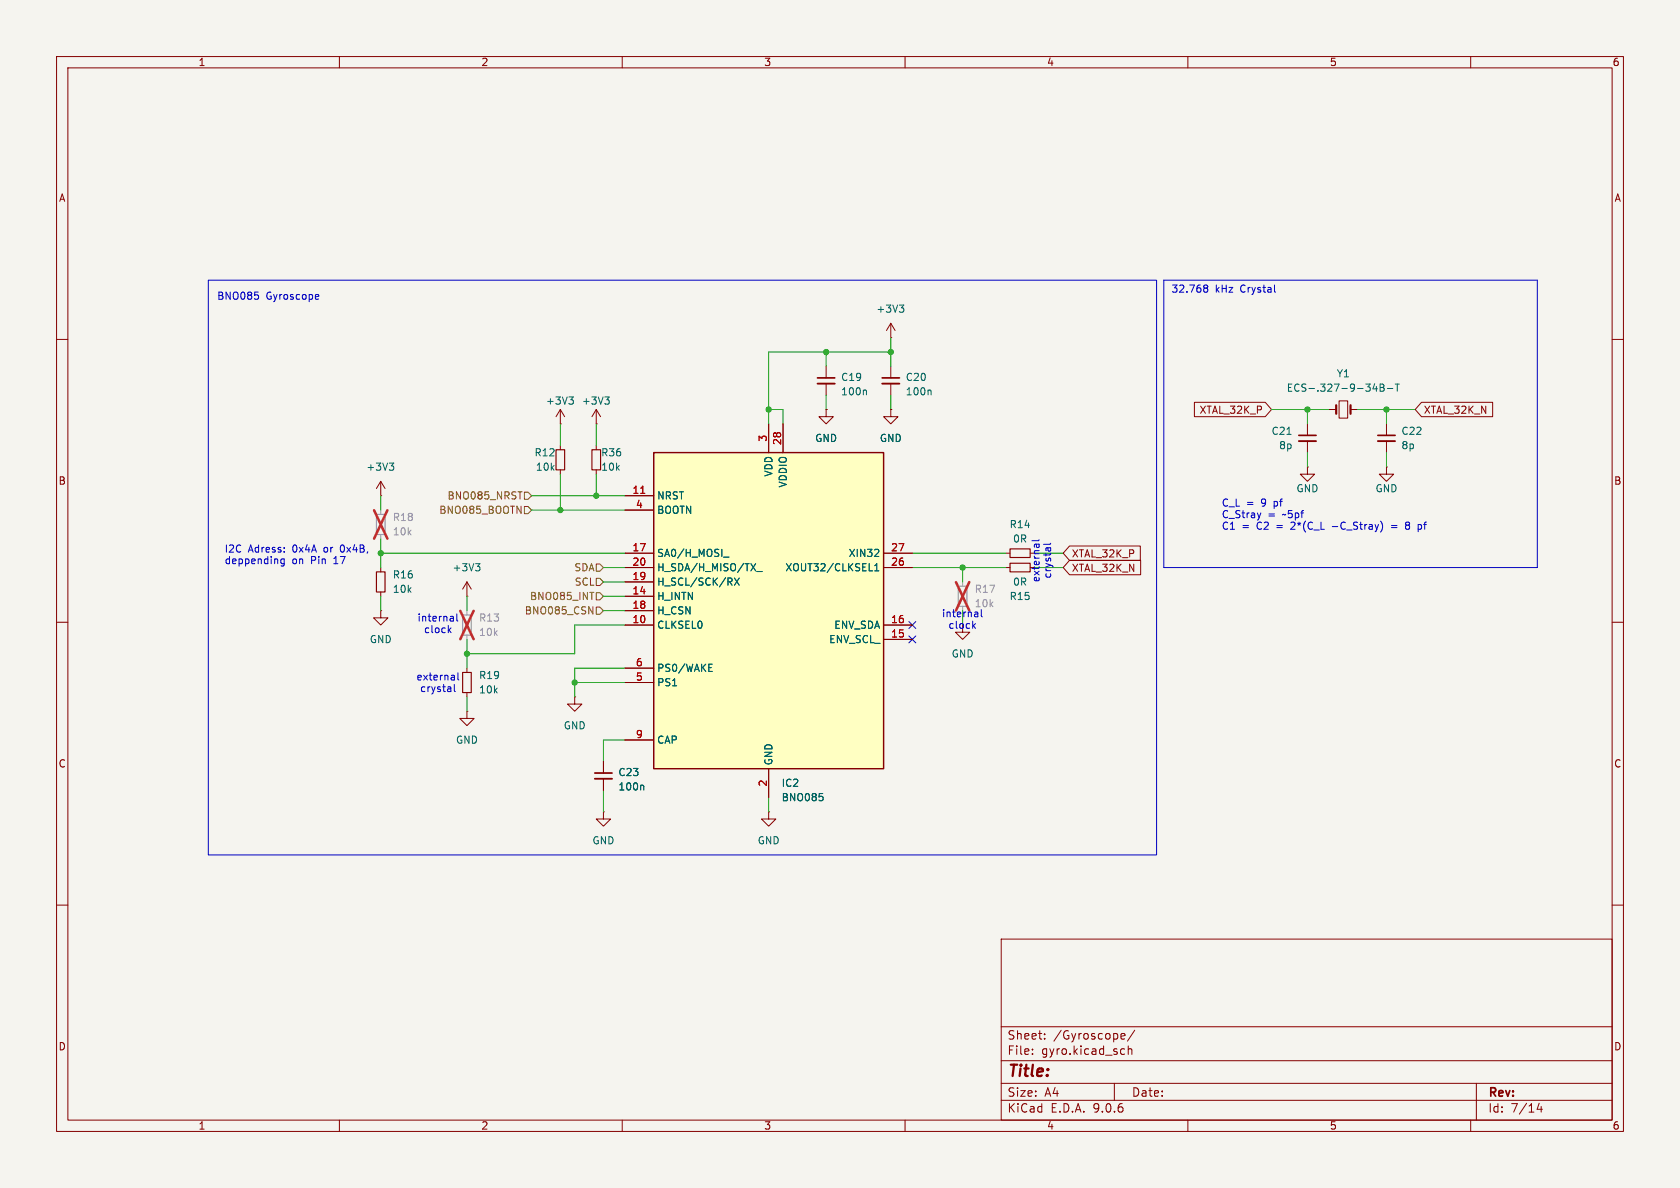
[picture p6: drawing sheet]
(kicad_sch
 (version 20250114)
 (generator "eeschema")
 (generator_version "9.0")
 (paper "A4")
 (lib_symbols
  (symbol "Device:C_Small"
   (pin_numbers (hide yes))
   (pin_names
    (offset 0.254) (hide yes)) (exclude_from_sim no) (in_bom yes) (on_board yes)
   (property "Reference" "C" (at 0.254 1.778 0) (effects (font (size 1.27 1.27)) (justify left)))
   (property "Value" "C_Small" (at 0.254 -2.032 0) (effects (font (size 1.27 1.27)) (justify left)))
   (property "Footprint" "" (at 0 0 0) (effects (font (size 1.27 1.27)) (hide yes)))
   (property "Datasheet" "~" (at 0 0 0) (effects (font (size 1.27 1.27)) (hide yes)))
   (property "Description" "Unpolarized capacitor, small symbol" (at 0 0 0) (effects (font (size 1.27 1.27)) (hide yes)))
   (symbol "C_Small_0_1"
    (polyline (pts (xy -1.524 0.508) (xy 1.524 0.508)) (stroke (width 0.3048) (type default)) (fill (type none)))
    (polyline (pts (xy -1.524 -0.508) (xy 1.524 -0.508)) (stroke (width 0.3302) (type default)) (fill (type none))))
   (symbol "C_Small_1_1"
    (pin passive line (at 0 2.54 270) (length 2.032) (name "~" (effects (font (size 1.27 1.27)))) (number "1" (effects (font (size 1.27 1.27)))))
    (pin passive line (at 0 -2.54 90) (length 2.032) (name "~" (effects (font (size 1.27 1.27)))) (number "2" (effects (font (size 1.27 1.27))))))
   (embedded_fonts no))
  (symbol "Device:Crystal_Small"
   (pin_numbers (hide yes))
   (pin_names
    (offset 1.016) (hide yes)) (exclude_from_sim no) (in_bom yes) (on_board yes)
   (property "Reference" "Y" (at 0 2.54 0) (effects (font (size 1.27 1.27))))
   (property "Value" "Crystal_Small" (at 0 -2.54 0) (effects (font (size 1.27 1.27))))
   (property "Footprint" "" (at 0 0 0) (effects (font (size 1.27 1.27)) (hide yes)))
   (property "Datasheet" "~" (at 0 0 0) (effects (font (size 1.27 1.27)) (hide yes)))
   (property "Description" "Two pin crystal, small symbol" (at 0 0 0) (effects (font (size 1.27 1.27)) (hide yes)))
   (symbol "Crystal_Small_0_1"
    (polyline (pts (xy -1.27 -0.762) (xy -1.27 0.762)) (stroke (width 0.381) (type default)) (fill (type none)))
    (rectangle (start -0.762 -1.524) (end 0.762 1.524) (stroke (width 0) (type default)) (fill (type none)))
    (polyline (pts (xy 1.27 -0.762) (xy 1.27 0.762)) (stroke (width 0.381) (type default)) (fill (type none))))
   (symbol "Crystal_Small_1_1"
    (pin passive line (at -2.54 0 0) (length 1.27) (name "1" (effects (font (size 1.27 1.27)))) (number "1" (effects (font (size 1.27 1.27)))))
    (pin passive line (at 2.54 0 180) (length 1.27) (name "2" (effects (font (size 1.27 1.27)))) (number "2" (effects (font (size 1.27 1.27))))))
   (embedded_fonts no))
  (symbol "Device:R_Small"
   (pin_numbers (hide yes))
   (pin_names
    (offset 0.254) (hide yes)) (exclude_from_sim no) (in_bom yes) (on_board yes)
   (property "Reference" "R" (at 0.762 0.508 0) (effects (font (size 1.27 1.27)) (justify left)))
   (property "Value" "R_Small" (at 0.762 -1.016 0) (effects (font (size 1.27 1.27)) (justify left)))
   (property "Footprint" "" (at 0 0 0) (effects (font (size 1.27 1.27)) (hide yes)))
   (property "Datasheet" "~" (at 0 0 0) (effects (font (size 1.27 1.27)) (hide yes)))
   (property "Description" "Resistor, small symbol" (at 0 0 0) (effects (font (size 1.27 1.27)) (hide yes)))
   (symbol "R_Small_0_1"
    (rectangle (start -0.762 1.778) (end 0.762 -1.778) (stroke (width 0.2032) (type default)) (fill (type none))))
   (symbol "R_Small_1_1"
    (pin passive line (at 0 2.54 270) (length 0.762) (name "~" (effects (font (size 1.27 1.27)))) (number "1" (effects (font (size 1.27 1.27)))))
    (pin passive line (at 0 -2.54 90) (length 0.762) (name "~" (effects (font (size 1.27 1.27)))) (number "2" (effects (font (size 1.27 1.27))))))
   (embedded_fonts no))
  (symbol "ProjectSymbols:BNO085" (exclude_from_sim no) (in_bom yes) (on_board yes)
   (property "Reference" "IC" (at 46.99 17.78 0) (effects (font (size 1.27 1.27)) (justify left top)))
   (property "Value" "BNO085" (at 46.99 15.24 0) (effects (font (size 1.27 1.27)) (justify left top)))
   (property "Footprint" "ProjectFootprints:BNO085" (at 46.99 -84.76 0) (effects (font (size 1.27 1.27)) (justify left top) (hide yes)))
   (property "Datasheet" "https://www.ceva-dsp.com/wp-content/uploads/2019/10/BNO080_085-Datasheet.pdf" (at 46.99 -184.76 0) (effects (font (size 1.27 1.27)) (justify left top) (hide yes)))
   (property "Description" "Board Mount Motion & Position Sensors 9-axis IMU" (at 19.558 -17.018 90) (effects (font (size 1.27 1.27)) (hide yes)))
   (property "Height" "1.18" (at 46.99 -384.76 0) (effects (font (size 1.27 1.27)) (justify left top) (hide yes)))
   (property "Manufacturer_Name" "CEVA" (at 46.99 -484.76 0) (effects (font (size 1.27 1.27)) (justify left top) (hide yes)))
   (property "Manufacturer_Part_Number" "BNO085" (at 46.99 -584.76 0) (effects (font (size 1.27 1.27)) (justify left top) (hide yes)))
   (property "Mouser Part Number" "526-BNO085" (at 46.99 -684.76 0) (effects (font (size 1.27 1.27)) (justify left top) (hide yes)))
   (property "Mouser Price/Stock" "https://www.mouser.co.uk/ProductDetail/CEVA/BNO085?qs=ulEaXIWI0c9BFVeZDQCmmQ%3D%3D" (at 46.99 -784.76 0) (effects (font (size 1.27 1.27)) (justify left top) (hide yes)))
   (property "Arrow Part Number" "" (at 46.99 -884.76 0) (effects (font (size 1.27 1.27)) (justify left top) (hide yes)))
   (property "Arrow Price/Stock" "" (at 46.99 -984.76 0) (effects (font (size 1.27 1.27)) (justify left top) (hide yes)))
   (symbol "BNO085_1_1"
    (rectangle (start 5.08 12.7) (end 45.72 -43.18) (stroke (width 0.254) (type default)) (fill (type background)))
    (pin passive line (at 0 5.08 0) (length 5.08) (name "NRST" (effects (font (size 1.27 1.27)))) (number "11" (effects (font (size 1.27 1.27)))))
    (pin passive line (at 0 2.54 0) (length 5.08) (name "BOOTN" (effects (font (size 1.27 1.27)))) (number "4" (effects (font (size 1.27 1.27)))))
    (pin passive line (at 0 -5.08 0) (length 5.08) (name "SA0/H_MOSI_" (effects (font (size 1.27 1.27)))) (number "17" (effects (font (size 1.27 1.27)))))
    (pin passive line (at 0 -7.62 0) (length 5.08) (name "H_SDA/H_MISO/TX_" (effects (font (size 1.27 1.27)))) (number "20" (effects (font (size 1.27 1.27)))))
    (pin passive line (at 0 -10.16 0) (length 5.08) (name "H_SCL/SCK/RX" (effects (font (size 1.27 1.27)))) (number "19" (effects (font (size 1.27 1.27)))))
    (pin passive line (at 0 -12.7 0) (length 5.08) (name "H_INTN" (effects (font (size 1.27 1.27)))) (number "14" (effects (font (size 1.27 1.27)))))
    (pin passive line (at 0 -15.24 0) (length 5.08) (name "H_CSN" (effects (font (size 1.27 1.27)))) (number "18" (effects (font (size 1.27 1.27)))))
    (pin passive line (at 0 -17.78 0) (length 5.08) (name "CLKSEL0" (effects (font (size 1.27 1.27)))) (number "10" (effects (font (size 1.27 1.27)))))
    (pin passive line (at 0 -25.4 0) (length 5.08) (name "PS0/WAKE" (effects (font (size 1.27 1.27)))) (number "6" (effects (font (size 1.27 1.27)))))
    (pin passive line (at 0 -27.94 0) (length 5.08) (name "PS1" (effects (font (size 1.27 1.27)))) (number "5" (effects (font (size 1.27 1.27)))))
    (pin passive line (at 0 -38.1 0) (length 5.08) (name "CAP" (effects (font (size 1.27 1.27)))) (number "9" (effects (font (size 1.27 1.27)))))
    (pin passive line (at 25.4 17.78 270) (length 5.08) (name "VDD" (effects (font (size 1.27 1.27)))) (number "3" (effects (font (size 1.27 1.27)))))
    (pin passive line (at 25.4 -48.26 90) (length 5.08) (name "GND" (effects (font (size 1.27 1.27)))) (number "2" (effects (font (size 1.27 1.27)))))
    (pin passive line (at 25.4 -48.26 90) (length 5.08) (hide yes) (name "GND_2" (effects (font (size 1.27 1.27)))) (number "25" (effects (font (size 1.27 1.27)))))
    (pin passive line (at 27.94 17.78 270) (length 5.08) (name "VDDIO" (effects (font (size 1.27 1.27)))) (number "28" (effects (font (size 1.27 1.27)))))
    (pin no_connect line (at 31.75 -48.26 90) (length 5.08) (hide yes) (name "RESV_NC_1" (effects (font (size 1.27 1.27)))) (number "1" (effects (font (size 1.27 1.27)))))
    (pin no_connect line (at 31.75 -48.26 90) (length 5.08) (hide yes) (name "RESV_NC_4" (effects (font (size 1.27 1.27)))) (number "12" (effects (font (size 1.27 1.27)))))
    (pin no_connect line (at 31.75 -48.26 90) (length 5.08) (hide yes) (name "RESV_NC_5" (effects (font (size 1.27 1.27)))) (number "13" (effects (font (size 1.27 1.27)))))
    (pin no_connect line (at 31.75 -48.26 90) (length 5.08) (hide yes) (name "RESV_NC_6" (effects (font (size 1.27 1.27)))) (number "21" (effects (font (size 1.27 1.27)))))
    (pin no_connect line (at 31.75 -48.26 90) (length 5.08) (hide yes) (name "RESV_NC_7" (effects (font (size 1.27 1.27)))) (number "22" (effects (font (size 1.27 1.27)))))
    (pin no_connect line (at 31.75 -48.26 90) (length 5.08) (hide yes) (name "RESV_NC_8" (effects (font (size 1.27 1.27)))) (number "23" (effects (font (size 1.27 1.27)))))
    (pin no_connect line (at 31.75 -48.26 90) (length 5.08) (hide yes) (name "RESV_NC_9" (effects (font (size 1.27 1.27)))) (number "24" (effects (font (size 1.27 1.27)))))
    (pin no_connect line (at 31.75 -48.26 90) (length 5.08) (hide yes) (name "RESV_NC_2" (effects (font (size 1.27 1.27)))) (number "7" (effects (font (size 1.27 1.27)))))
    (pin no_connect line (at 31.75 -48.26 90) (length 5.08) (hide yes) (name "RESV_NC_3" (effects (font (size 1.27 1.27)))) (number "8" (effects (font (size 1.27 1.27)))))
    (pin passive line (at 50.8 -5.08 180) (length 5.08) (name "XIN32" (effects (font (size 1.27 1.27)))) (number "27" (effects (font (size 1.27 1.27)))))
    (pin passive line (at 50.8 -7.62 180) (length 5.08) (name "XOUT32/CLKSEL1" (effects (font (size 1.27 1.27)))) (number "26" (effects (font (size 1.27 1.27)))))
    (pin passive line (at 50.8 -17.78 180) (length 5.08) (name "ENV_SDA" (effects (font (size 1.27 1.27)))) (number "16" (effects (font (size 1.27 1.27)))))
    (pin passive line (at 50.8 -20.32 180) (length 5.08) (name "ENV_SCL_" (effects (font (size 1.27 1.27)))) (number "15" (effects (font (size 1.27 1.27))))))
   (embedded_fonts no))
  (symbol "power:+3V3"
   (power)
   (pin_numbers (hide yes))
   (pin_names
    (offset 0) (hide yes)) (exclude_from_sim no) (in_bom yes) (on_board yes)
   (property "Reference" "#PWR" (at 0 -3.81 0) (effects (font (size 1.27 1.27)) (hide yes)))
   (property "Value" "+3V3" (at 0 3.556 0) (effects (font (size 1.27 1.27))))
   (property "Footprint" "" (at 0 0 0) (effects (font (size 1.27 1.27)) (hide yes)))
   (property "Datasheet" "" (at 0 0 0) (effects (font (size 1.27 1.27)) (hide yes)))
   (property "Description" "Power symbol creates a global label with name \"+3V3\"" (at 0 0 0) (effects (font (size 1.27 1.27)) (hide yes)))
   (symbol "+3V3_0_1"
    (polyline (pts (xy -0.762 1.27) (xy 0 2.54)) (stroke (width 0) (type default)) (fill (type none)))
    (polyline (pts (xy 0 2.54) (xy 0.762 1.27)) (stroke (width 0) (type default)) (fill (type none)))
    (polyline (pts (xy 0 0) (xy 0 2.54)) (stroke (width 0) (type default)) (fill (type none))))
   (symbol "+3V3_1_1"
    (pin power_in line (at 0 0 90) (length 0) (name "~" (effects (font (size 1.27 1.27)))) (number "1" (effects (font (size 1.27 1.27))))))
   (embedded_fonts no))
  (symbol "power:GND"
   (power)
   (pin_numbers (hide yes))
   (pin_names
    (offset 0) (hide yes)) (exclude_from_sim no) (in_bom yes) (on_board yes)
   (property "Reference" "#PWR" (at 0 -6.35 0) (effects (font (size 1.27 1.27)) (hide yes)))
   (property "Value" "GND" (at 0 -3.81 0) (effects (font (size 1.27 1.27))))
   (property "Footprint" "" (at 0 0 0) (effects (font (size 1.27 1.27)) (hide yes)))
   (property "Datasheet" "" (at 0 0 0) (effects (font (size 1.27 1.27)) (hide yes)))
   (property "Description" "Power symbol creates a global label with name \"GND\" , ground" (at 0 0 0) (effects (font (size 1.27 1.27)) (hide yes)))
   (symbol "GND_0_1"
    (polyline (pts (xy 0 0) (xy 0 -1.27) (xy 1.27 -1.27) (xy 0 -2.54) (xy -1.27 -1.27) (xy 0 -1.27)) (stroke (width 0) (type default)) (fill (type none))))
   (symbol "GND_1_1"
    (pin power_in line (at 0 0 270) (length 0) (name "~" (effects (font (size 1.27 1.27)))) (number "1" (effects (font (size 1.27 1.27))))))
   (embedded_fonts no)))
 (rectangle
  (start 36.83 49.53)
  (end 204.47 151.13)
  (stroke (width 0) (type default))
  (fill (type none)))
 (text "32.768 kHz Crystal"
  (exclude_from_sim no)
  (at 207.01 52.07 0)
  (effects (font (size 1.27 1.27)) (justify left bottom)))
 (text "BNO085 Gyroscope"
  (exclude_from_sim no)
  (at 47.498 52.578 0)
  (effects (font (size 1.27 1.27))))
 (text "internal\nclock"
  (exclude_from_sim no)
  (at 77.47 110.49 0)
  (effects (font (size 1.27 1.27))))
 (text "I2C Adress: 0x4A or 0x4B,\ndeppending on Pin 17"
  (exclude_from_sim no)
  (at 39.624 98.298 0)
  (effects (font (size 1.27 1.27)) (justify left)))
 (text "external\ncrystal"
  (exclude_from_sim no)
  (at 77.47 120.904 0)
  (effects (font (size 1.27 1.27))))
 (text "internal\nclock"
  (exclude_from_sim no)
  (at 170.18 109.728 0)
  (effects (font (size 1.27 1.27))))
 (text "external\ncrystal"
  (exclude_from_sim no)
  (at 184.15 99.314 90)
  (effects (font (size 1.27 1.27))))
 (text "C_L = 9 pf\nC_Stray = ~5pf\nC1 = C2 = 2*(C_L -C_Stray) = 8 pf"
  (exclude_from_sim no)
  (at 215.9 93.98 0)
  (effects (font (size 1.27 1.27)) (justify left bottom)))
 (junction
  (at 67.31 97.79)
  (diameter 0)
  (color 0 0 0 0))
 (junction
  (at 135.89 72.39)
  (diameter 0)
  (color 0 0 0 0))
 (junction
  (at 105.41 87.63)
  (diameter 0)
  (color 0 0 0 0))
 (junction
  (at 146.05 62.23)
  (diameter 0)
  (color 0 0 0 0))
 (junction
  (at 101.6 120.65)
  (diameter 0)
  (color 0 0 0 0))
 (junction
  (at 157.48 62.23)
  (diameter 0)
  (color 0 0 0 0))
 (junction
  (at 231.14 72.39)
  (diameter 0)
  (color 0 0 0 0))
 (junction
  (at 99.06 90.17)
  (diameter 0)
  (color 0 0 0 0))
 (junction
  (at 170.18 100.33)
  (diameter 0)
  (color 0 0 0 0))
 (junction
  (at 82.55 115.57)
  (diameter 0)
  (color 0 0 0 0))
 (junction
  (at 245.11 72.39)
  (diameter 0)
  (color 0 0 0 0))
 (no_connect
  (at 161.29 110.49))
 (no_connect
  (at 161.29 113.03))
 (wire
  (pts (xy 101.6 115.57) (xy 101.6 110.49))
  (stroke (width 0) (type default)))
 (wire
  (pts (xy 157.48 72.39) (xy 157.48 69.85))
  (stroke (width 0) (type default)))
 (wire
  (pts (xy 105.41 74.93) (xy 105.41 78.74))
  (stroke (width 0) (type default)))
 (wire
  (pts (xy 67.31 105.41) (xy 67.31 107.95))
  (stroke (width 0) (type default)))
 (wire
  (pts (xy 240.03 72.39) (xy 245.11 72.39))
  (stroke (width 0) (type default)))
 (wire
  (pts (xy 105.41 87.63) (xy 110.49 87.63))
  (stroke (width 0) (type default)))
 (wire
  (pts (xy 82.55 105.41) (xy 82.55 107.95))
  (stroke (width 0) (type default)))
 (wire
  (pts (xy 135.89 140.97) (xy 135.89 143.51))
  (stroke (width 0) (type default)))
 (wire
  (pts (xy 67.31 97.79) (xy 67.31 95.25))
  (stroke (width 0) (type default)))
 (wire
  (pts (xy 231.14 72.39) (xy 231.14 74.93))
  (stroke (width 0) (type default)))
 (wire
  (pts (xy 170.18 107.95) (xy 170.18 110.49))
  (stroke (width 0) (type default)))
 (wire
  (pts (xy 138.43 74.93) (xy 138.43 72.39))
  (stroke (width 0) (type default)))
 (wire
  (pts (xy 146.05 62.23) (xy 146.05 64.77))
  (stroke (width 0) (type default)))
 (wire
  (pts (xy 135.89 72.39) (xy 138.43 72.39))
  (stroke (width 0) (type default)))
 (wire
  (pts (xy 170.18 100.33) (xy 177.8 100.33))
  (stroke (width 0) (type default)))
 (wire
  (pts (xy 99.06 74.93) (xy 99.06 78.74))
  (stroke (width 0) (type default)))
 (wire
  (pts (xy 161.29 97.79) (xy 177.8 97.79))
  (stroke (width 0) (type default)))
 (polyline
  (pts (xy 205.74 49.53) (xy 205.74 100.33))
  (stroke (width 0) (type default)))
 (wire
  (pts (xy 106.68 107.95) (xy 110.49 107.95))
  (stroke (width 0) (type default)))
 (wire
  (pts (xy 106.68 105.41) (xy 110.49 105.41))
  (stroke (width 0) (type default)))
 (wire
  (pts (xy 93.98 87.63) (xy 105.41 87.63))
  (stroke (width 0) (type default)))
 (polyline
  (pts (xy 271.78 100.33) (xy 271.78 49.53))
  (stroke (width 0) (type default)))
 (wire
  (pts (xy 170.18 100.33) (xy 170.18 102.87))
  (stroke (width 0) (type default)))
 (wire
  (pts (xy 101.6 118.11) (xy 101.6 120.65))
  (stroke (width 0) (type default)))
 (wire
  (pts (xy 146.05 72.39) (xy 146.05 69.85))
  (stroke (width 0) (type default)))
 (wire
  (pts (xy 82.55 115.57) (xy 101.6 115.57))
  (stroke (width 0) (type default)))
 (wire
  (pts (xy 106.68 100.33) (xy 110.49 100.33))
  (stroke (width 0) (type default)))
 (wire
  (pts (xy 157.48 62.23) (xy 157.48 64.77))
  (stroke (width 0) (type default)))
 (wire
  (pts (xy 245.11 80.01) (xy 245.11 82.55))
  (stroke (width 0) (type default)))
 (wire
  (pts (xy 245.11 72.39) (xy 250.19 72.39))
  (stroke (width 0) (type default)))
 (wire
  (pts (xy 99.06 83.82) (xy 99.06 90.17))
  (stroke (width 0) (type default)))
 (wire
  (pts (xy 93.98 90.17) (xy 99.06 90.17))
  (stroke (width 0) (type default)))
 (wire
  (pts (xy 67.31 97.79) (xy 110.49 97.79))
  (stroke (width 0) (type default)))
 (wire
  (pts (xy 101.6 120.65) (xy 101.6 123.19))
  (stroke (width 0) (type default)))
 (wire
  (pts (xy 106.68 139.7) (xy 106.68 143.51))
  (stroke (width 0) (type default)))
 (wire
  (pts (xy 99.06 90.17) (xy 110.49 90.17))
  (stroke (width 0) (type default)))
 (wire
  (pts (xy 101.6 120.65) (xy 110.49 120.65))
  (stroke (width 0) (type default)))
 (wire
  (pts (xy 224.79 72.39) (xy 231.14 72.39))
  (stroke (width 0) (type default)))
 (wire
  (pts (xy 231.14 80.01) (xy 231.14 82.55))
  (stroke (width 0) (type default)))
 (wire
  (pts (xy 231.14 72.39) (xy 234.95 72.39))
  (stroke (width 0) (type default)))
 (wire
  (pts (xy 157.48 59.69) (xy 157.48 62.23))
  (stroke (width 0) (type default)))
 (wire
  (pts (xy 135.89 62.23) (xy 146.05 62.23))
  (stroke (width 0) (type default)))
 (wire
  (pts (xy 182.88 100.33) (xy 187.96 100.33))
  (stroke (width 0) (type default)))
 (wire
  (pts (xy 82.55 113.03) (xy 82.55 115.57))
  (stroke (width 0) (type default)))
 (wire
  (pts (xy 82.55 123.19) (xy 82.55 125.73))
  (stroke (width 0) (type default)))
 (wire
  (pts (xy 101.6 110.49) (xy 110.49 110.49))
  (stroke (width 0) (type default)))
 (wire
  (pts (xy 67.31 87.63) (xy 67.31 90.17))
  (stroke (width 0) (type default)))
 (wire
  (pts (xy 82.55 115.57) (xy 82.55 118.11))
  (stroke (width 0) (type default)))
 (wire
  (pts (xy 67.31 100.33) (xy 67.31 97.79))
  (stroke (width 0) (type default)))
 (wire
  (pts (xy 106.68 102.87) (xy 110.49 102.87))
  (stroke (width 0) (type default)))
 (wire
  (pts (xy 106.68 130.81) (xy 106.68 134.62))
  (stroke (width 0) (type default)))
 (polyline
  (pts (xy 205.74 49.53) (xy 271.78 49.53))
  (stroke (width 0) (type default)))
 (wire
  (pts (xy 182.88 97.79) (xy 187.96 97.79))
  (stroke (width 0) (type default)))
 (wire
  (pts (xy 135.89 74.93) (xy 135.89 72.39))
  (stroke (width 0) (type default)))
 (wire
  (pts (xy 110.49 130.81) (xy 106.68 130.81))
  (stroke (width 0) (type default)))
 (wire
  (pts (xy 161.29 100.33) (xy 170.18 100.33))
  (stroke (width 0) (type default)))
 (wire
  (pts (xy 135.89 72.39) (xy 135.89 62.23))
  (stroke (width 0) (type default)))
 (polyline
  (pts (xy 205.74 100.33) (xy 271.78 100.33))
  (stroke (width 0) (type default)))
 (wire
  (pts (xy 146.05 62.23) (xy 157.48 62.23))
  (stroke (width 0) (type default)))
 (wire
  (pts (xy 110.49 118.11) (xy 101.6 118.11))
  (stroke (width 0) (type default)))
 (wire
  (pts (xy 105.41 83.82) (xy 105.41 87.63))
  (stroke (width 0) (type default)))
 (wire
  (pts (xy 245.11 72.39) (xy 245.11 74.93))
  (stroke (width 0) (type default)))
 (global_label "XTAL_32K_P"
  (shape input)
  (at 187.96 97.79 0)
  (fields_autoplaced yes)
  (effects (font (size 1.27 1.27)) (justify left))
  (property "Intersheetrefs" "${INTERSHEET_REFS}" (at 202.1332 97.79 0) (effects (font (size 1.27 1.27)) (justify left) (hide yes))))
 (global_label "XTAL_32K_N"
  (shape input)
  (at 250.19 72.39 0)
  (fields_autoplaced yes)
  (effects (font (size 1.27 1.27)) (justify left))
  (property "Intersheetrefs" "${INTERSHEET_REFS}" (at 264.4237 72.39 0) (effects (font (size 1.27 1.27)) (justify left) (hide yes))))
 (global_label "XTAL_32K_P"
  (shape input)
  (at 224.79 72.39 180)
  (fields_autoplaced yes)
  (effects (font (size 1.27 1.27)) (justify right))
  (property "Intersheetrefs" "${INTERSHEET_REFS}" (at 210.6168 72.39 0) (effects (font (size 1.27 1.27)) (justify right) (hide yes))))
 (global_label "XTAL_32K_N"
  (shape input)
  (at 187.96 100.33 0)
  (fields_autoplaced yes)
  (effects (font (size 1.27 1.27)) (justify left))
  (property "Intersheetrefs" "${INTERSHEET_REFS}" (at 202.1937 100.33 0) (effects (font (size 1.27 1.27)) (justify left) (hide yes))))
 (hierarchical_label "BNO085_INT"
  (shape input)
  (at 106.68 105.41 180)
  (effects (font (size 1.27 1.27)) (justify right)))
 (hierarchical_label "SDA"
  (shape input)
  (at 106.68 100.33 180)
  (effects (font (size 1.27 1.27) (thickness 0.1588)) (justify right)))
 (hierarchical_label "BNO085_NRST"
  (shape input)
  (at 93.98 87.63 180)
  (effects (font (size 1.27 1.27)) (justify right)))
 (hierarchical_label "SCL"
  (shape input)
  (at 106.68 102.87 180)
  (effects (font (size 1.27 1.27) (thickness 0.1588)) (justify right)))
 (hierarchical_label "BNO085_BOOTN"
  (shape input)
  (at 93.98 90.17 180)
  (effects (font (size 1.27 1.27)) (justify right)))
 (hierarchical_label "BNO085_CSN"
  (shape input)
  (at 106.68 107.95 180)
  (effects (font (size 1.27 1.27)) (justify right)))
 (symbol
  (lib_id "power:+3V3")
  (at 67.31 87.63 0)
  (unit 1)
  (exclude_from_sim no)
  (in_bom yes)
  (on_board yes)
  (dnp no)
  (fields_autoplaced yes)
  (property "Reference" "#PWR071" (at 67.31 91.44 0) (effects (font (size 1.27 1.27)) (hide yes)))
  (property "Value" "+3V3" (at 67.31 82.55 0) (effects (font (size 1.27 1.27))))
  (property "Footprint" "" (at 67.31 87.63 0) (effects (font (size 1.27 1.27)) (hide yes)))
  (property "Datasheet" "" (at 67.31 87.63 0) (effects (font (size 1.27 1.27)) (hide yes)))
  (property "Description" "Power symbol creates a global label with name \"+3V3\"" (at 67.31 87.63 0) (effects (font (size 1.27 1.27)) (hide yes)))
  (pin "1"))
 (symbol
  (lib_id "power:GND")
  (at 106.68 143.51 0)
  (unit 1)
  (exclude_from_sim no)
  (in_bom yes)
  (on_board yes)
  (dnp no)
  (fields_autoplaced yes)
  (property "Reference" "#PWR077" (at 106.68 149.86 0) (effects (font (size 1.27 1.27)) (hide yes)))
  (property "Value" "GND" (at 106.68 148.59 0) (effects (font (size 1.27 1.27))))
  (property "Footprint" "" (at 106.68 143.51 0) (effects (font (size 1.27 1.27)) (hide yes)))
  (property "Datasheet" "" (at 106.68 143.51 0) (effects (font (size 1.27 1.27)) (hide yes)))
  (property "Description" "Power symbol creates a global label with name \"GND\" , ground" (at 106.68 143.51 0) (effects (font (size 1.27 1.27)) (hide yes)))
  (pin "1"))
 (symbol
  (lib_id "Device:Crystal_Small")
  (at 237.49 72.39 0)
  (unit 1)
  (exclude_from_sim no)
  (in_bom yes)
  (on_board yes)
  (dnp no)
  (fields_autoplaced yes)
  (property "Reference" "Y1" (at 237.49 66.04 0) (effects (font (size 1.27 1.27))))
  (property "Value" "ECS-.327-9-34B-T" (at 237.49 68.58 0) (effects (font (size 1.27 1.27))))
  (property "Footprint" "ProjectFootprints:ECS-.327-9-34B-T" (at 237.49 72.39 0) (effects (font (size 1.27 1.27)) (hide yes)))
  (property "Datasheet" "https://www.mouser.de/datasheet/2/122/ecx_31b-15952.pdf" (at 237.49 72.39 0) (effects (font (size 1.27 1.27)) (hide yes)))
  (property "Description" "Two pin crystal, small symbol" (at 237.49 72.39 0) (effects (font (size 1.27 1.27)) (hide yes)))
  (property "MNR" "520-ECS-.327-9-34B-T" (at 237.49 72.39 0) (effects (font (size 1.27 1.27)) (hide yes)))
  (property "LCSC" "C387600" (at 237.49 72.39 0) (effects (font (size 1.27 1.27)) (hide yes)))
  (pin "1")
  (pin "2"))
 (symbol
  (lib_id "Device:R_Small")
  (at 180.34 97.79 90)
  (unit 1)
  (exclude_from_sim no)
  (in_bom yes)
  (on_board yes)
  (dnp no)
  (fields_autoplaced yes)
  (property "Reference" "R14" (at 180.34 92.71 90) (effects (font (size 1.27 1.27))))
  (property "Value" "0R" (at 180.34 95.25 90) (effects (font (size 1.27 1.27))))
  (property "Footprint" "Resistor_SMD:R_0603_1608Metric" (at 180.34 97.79 0) (effects (font (size 1.27 1.27)) (hide yes)))
  (property "Datasheet" "https://www.vishay.com/doc?20035" (at 180.34 97.79 0) (effects (font (size 1.27 1.27)) (hide yes)))
  (property "Description" "Resistor, small symbol" (at 180.34 97.79 0) (effects (font (size 1.27 1.27)) (hide yes)))
  (property "MNR" "71-CRCW0603-0-E3" (at 180.34 97.79 0) (effects (font (size 1.27 1.27)) (hide yes)))
  (property "LCSC" "C95177" (at 180.34 97.79 0) (effects (font (size 1.27 1.27)) (hide yes)))
  (pin "1")
  (pin "2"))
 (symbol
  (lib_id "power:GND")
  (at 245.11 82.55 0)
  (unit 1)
  (exclude_from_sim no)
  (in_bom yes)
  (on_board yes)
  (dnp no)
  (property "Reference" "#PWR070" (at 245.11 88.9 0) (effects (font (size 1.27 1.27)) (hide yes)))
  (property "Value" "GND" (at 245.11 86.36 0) (effects (font (size 1.27 1.27))))
  (property "Footprint" "" (at 245.11 82.55 0) (effects (font (size 1.27 1.27)) (hide yes)))
  (property "Datasheet" "" (at 245.11 82.55 0) (effects (font (size 1.27 1.27)) (hide yes)))
  (property "Description" "" (at 245.11 82.55 0) (effects (font (size 1.27 1.27)) (hide yes)))
  (pin "1"))
 (symbol
  (lib_id "power:GND")
  (at 67.31 107.95 0)
  (unit 1)
  (exclude_from_sim no)
  (in_bom yes)
  (on_board yes)
  (dnp no)
  (fields_autoplaced yes)
  (property "Reference" "#PWR073" (at 67.31 114.3 0) (effects (font (size 1.27 1.27)) (hide yes)))
  (property "Value" "GND" (at 67.31 113.03 0) (effects (font (size 1.27 1.27))))
  (property "Footprint" "" (at 67.31 107.95 0) (effects (font (size 1.27 1.27)) (hide yes)))
  (property "Datasheet" "" (at 67.31 107.95 0) (effects (font (size 1.27 1.27)) (hide yes)))
  (property "Description" "Power symbol creates a global label with name \"GND\" , ground" (at 67.31 107.95 0) (effects (font (size 1.27 1.27)) (hide yes)))
  (pin "1"))
 (symbol
  (lib_id "Device:C_Small")
  (at 231.14 77.47 0)
  (unit 1)
  (exclude_from_sim no)
  (in_bom yes)
  (on_board yes)
  (dnp no)
  (property "Reference" "C21" (at 228.6 76.2062 0) (effects (font (size 1.27 1.27)) (justify right)))
  (property "Value" "8p" (at 228.6 78.7462 0) (effects (font (size 1.27 1.27)) (justify right)))
  (property "Footprint" "Capacitor_SMD:C_0603_1608Metric" (at 231.14 77.47 0) (effects (font (size 1.27 1.27)) (hide yes)))
  (property "Datasheet" "https://www.mouser.de/datasheet/2/281/1/GCM1885C1H8R0CA16_01A-3142984.pdf" (at 231.14 77.47 0) (effects (font (size 1.27 1.27)) (hide yes)))
  (property "Description" "Unpolarized capacitor, small symbol" (at 231.14 77.47 0) (effects (font (size 1.27 1.27)) (hide yes)))
  (property "MNR" "81-GCM1885C1H8R0CA6D" (at 231.14 77.47 0) (effects (font (size 1.27 1.27)) (hide yes)))
  (property "LCSC" "" (at 231.14 77.47 0) (effects (font (size 1.27 1.27)) (hide yes)))
  (pin "2")
  (pin "1"))
 (symbol
  (lib_id "Device:R_Small")
  (at 105.41 81.28 0)
  (unit 1)
  (exclude_from_sim no)
  (in_bom yes)
  (on_board yes)
  (dnp no)
  (property "Reference" "R36" (at 106.172 80.01 0) (effects (font (size 1.27 1.27)) (justify left)))
  (property "Value" "10k" (at 106.172 82.55 0) (effects (font (size 1.27 1.27)) (justify left)))
  (property "Footprint" "Resistor_SMD:R_0603_1608Metric" (at 105.41 81.28 0) (effects (font (size 1.27 1.27)) (hide yes)))
  (property "Datasheet" "https://www.vishay.com/doc?20035" (at 105.41 81.28 0) (effects (font (size 1.27 1.27)) (hide yes)))
  (property "Description" "Resistor, small symbol" (at 105.41 81.28 0) (effects (font (size 1.27 1.27)) (hide yes)))
  (property "MNR" "71-CRCW0603-10K-E3 " (at 105.41 81.28 0) (effects (font (size 1.27 1.27)) (hide yes)))
  (property "LCSC" "C98220" (at 105.41 81.28 0) (effects (font (size 1.27 1.27)) (hide yes)))
  (pin "1")
  (pin "2"))
 (symbol
  (lib_id "Device:R_Small")
  (at 67.31 102.87 0)
  (unit 1)
  (exclude_from_sim no)
  (in_bom yes)
  (on_board yes)
  (dnp no)
  (property "Reference" "R16" (at 69.342 101.6 0) (effects (font (size 1.27 1.27)) (justify left)))
  (property "Value" "10k" (at 69.342 104.14 0) (effects (font (size 1.27 1.27)) (justify left)))
  (property "Footprint" "Resistor_SMD:R_0603_1608Metric" (at 67.31 102.87 0) (effects (font (size 1.27 1.27)) (hide yes)))
  (property "Datasheet" "https://www.vishay.com/doc?20035" (at 67.31 102.87 0) (effects (font (size 1.27 1.27)) (hide yes)))
  (property "Description" "Resistor, small symbol" (at 67.31 102.87 0) (effects (font (size 1.27 1.27)) (hide yes)))
  (property "MNR" "71-CRCW0603-10K-E3 " (at 67.31 102.87 0) (effects (font (size 1.27 1.27)) (hide yes)))
  (property "LCSC" "C98220" (at 67.31 102.87 0) (effects (font (size 1.27 1.27)) (hide yes)))
  (pin "1")
  (pin "2"))
 (symbol
  (lib_id "power:GND")
  (at 170.18 110.49 0)
  (unit 1)
  (exclude_from_sim no)
  (in_bom yes)
  (on_board yes)
  (dnp no)
  (fields_autoplaced yes)
  (property "Reference" "#PWR074" (at 170.18 116.84 0) (effects (font (size 1.27 1.27)) (hide yes)))
  (property "Value" "GND" (at 170.18 115.57 0) (effects (font (size 1.27 1.27))))
  (property "Footprint" "" (at 170.18 110.49 0) (effects (font (size 1.27 1.27)) (hide yes)))
  (property "Datasheet" "" (at 170.18 110.49 0) (effects (font (size 1.27 1.27)) (hide yes)))
  (property "Description" "Power symbol creates a global label with name \"GND\" , ground" (at 170.18 110.49 0) (effects (font (size 1.27 1.27)) (hide yes)))
  (pin "1"))
 (symbol
  (lib_id "Device:R_Small")
  (at 67.31 92.71 0)
  (unit 1)
  (exclude_from_sim no)
  (in_bom yes)
  (on_board yes)
  (dnp yes)
  (property "Reference" "R18" (at 69.342 91.44 0) (effects (font (size 1.27 1.27)) (justify left)))
  (property "Value" "10k" (at 69.342 93.98 0) (effects (font (size 1.27 1.27)) (justify left)))
  (property "Footprint" "Resistor_SMD:R_0603_1608Metric" (at 67.31 92.71 0) (effects (font (size 1.27 1.27)) (hide yes)))
  (property "Datasheet" "https://www.vishay.com/doc?20035" (at 67.31 92.71 0) (effects (font (size 1.27 1.27)) (hide yes)))
  (property "Description" "Resistor, small symbol" (at 67.31 92.71 0) (effects (font (size 1.27 1.27)) (hide yes)))
  (property "MNR" "71-CRCW0603-10K-E3 " (at 67.31 92.71 0) (effects (font (size 1.27 1.27)) (hide yes)))
  (property "LCSC" "C98220" (at 67.31 92.71 0) (effects (font (size 1.27 1.27)) (hide yes)))
  (pin "1")
  (pin "2"))
 (symbol
  (lib_id "ProjectSymbols:BNO085")
  (at 110.49 92.71 0)
  (unit 1)
  (exclude_from_sim no)
  (in_bom yes)
  (on_board yes)
  (dnp no)
  (fields_autoplaced yes)
  (property "Reference" "IC2" (at 138.0841 138.43 0) (effects (font (size 1.27 1.27)) (justify left)))
  (property "Value" "BNO085" (at 138.0841 140.97 0) (effects (font (size 1.27 1.27)) (justify left)))
  (property "Footprint" "ProjectFootprints:BNO085" (at 157.48 177.47 0) (effects (font (size 1.27 1.27)) (justify left top) (hide yes)))
  (property "Datasheet" "https://www.ceva-dsp.com/wp-content/uploads/2019/10/BNO080_085-Datasheet.pdf" (at 157.48 277.47 0) (effects (font (size 1.27 1.27)) (justify left top) (hide yes)))
  (property "Description" "Board Mount Motion & Position Sensors 9-axis IMU" (at 130.048 109.728 90) (effects (font (size 1.27 1.27)) (hide yes)))
  (property "MNR" "526-BNO085" (at 110.49 92.71 0) (effects (font (size 1.27 1.27)) (hide yes)))
  (property "LCSC" "" (at 110.49 92.71 0) (effects (font (size 1.27 1.27)) (hide yes)))
  (pin "20")
  (pin "27")
  (pin "3")
  (pin "5")
  (pin "12")
  (pin "15")
  (pin "9")
  (pin "18")
  (pin "4")
  (pin "7")
  (pin "8")
  (pin "13")
  (pin "10")
  (pin "1")
  (pin "11")
  (pin "22")
  (pin "21")
  (pin "26")
  (pin "6")
  (pin "25")
  (pin "16")
  (pin "17")
  (pin "28")
  (pin "19")
  (pin "14")
  (pin "23")
  (pin "24")
  (pin "2"))
 (symbol
  (lib_id "power:+3V3")
  (at 105.41 74.93 0)
  (mirror y)
  (unit 1)
  (exclude_from_sim no)
  (in_bom yes)
  (on_board yes)
  (dnp no)
  (property "Reference" "#PWR0119" (at 105.41 78.74 0) (effects (font (size 1.27 1.27)) (hide yes)))
  (property "Value" "+3V3" (at 105.41 70.866 0) (effects (font (size 1.27 1.27))))
  (property "Footprint" "" (at 105.41 74.93 0) (effects (font (size 1.27 1.27)) (hide yes)))
  (property "Datasheet" "" (at 105.41 74.93 0) (effects (font (size 1.27 1.27)) (hide yes)))
  (property "Description" "Power symbol creates a global label with name \"+3V3\"" (at 105.41 74.93 0) (effects (font (size 1.27 1.27)) (hide yes)))
  (pin "1"))
 (symbol
  (lib_id "power:GND")
  (at 135.89 143.51 0)
  (unit 1)
  (exclude_from_sim no)
  (in_bom yes)
  (on_board yes)
  (dnp no)
  (fields_autoplaced yes)
  (property "Reference" "#PWR078" (at 135.89 149.86 0) (effects (font (size 1.27 1.27)) (hide yes)))
  (property "Value" "GND" (at 135.89 148.59 0) (effects (font (size 1.27 1.27))))
  (property "Footprint" "" (at 135.89 143.51 0) (effects (font (size 1.27 1.27)) (hide yes)))
  (property "Datasheet" "" (at 135.89 143.51 0) (effects (font (size 1.27 1.27)) (hide yes)))
  (property "Description" "Power symbol creates a global label with name \"GND\" , ground" (at 135.89 143.51 0) (effects (font (size 1.27 1.27)) (hide yes)))
  (pin "1"))
 (symbol
  (lib_id "power:GND")
  (at 82.55 125.73 0)
  (unit 1)
  (exclude_from_sim no)
  (in_bom yes)
  (on_board yes)
  (dnp no)
  (fields_autoplaced yes)
  (property "Reference" "#PWR076" (at 82.55 132.08 0) (effects (font (size 1.27 1.27)) (hide yes)))
  (property "Value" "GND" (at 82.55 130.81 0) (effects (font (size 1.27 1.27))))
  (property "Footprint" "" (at 82.55 125.73 0) (effects (font (size 1.27 1.27)) (hide yes)))
  (property "Datasheet" "" (at 82.55 125.73 0) (effects (font (size 1.27 1.27)) (hide yes)))
  (property "Description" "Power symbol creates a global label with name \"GND\" , ground" (at 82.55 125.73 0) (effects (font (size 1.27 1.27)) (hide yes)))
  (pin "1"))
 (symbol
  (lib_id "Device:R_Small")
  (at 180.34 100.33 90)
  (mirror x)
  (unit 1)
  (exclude_from_sim no)
  (in_bom yes)
  (on_board yes)
  (dnp no)
  (property "Reference" "R15" (at 180.34 105.41 90) (effects (font (size 1.27 1.27))))
  (property "Value" "0R" (at 180.34 102.87 90) (effects (font (size 1.27 1.27))))
  (property "Footprint" "Resistor_SMD:R_0603_1608Metric" (at 180.34 100.33 0) (effects (font (size 1.27 1.27)) (hide yes)))
  (property "Datasheet" "https://www.vishay.com/doc?20035" (at 180.34 100.33 0) (effects (font (size 1.27 1.27)) (hide yes)))
  (property "Description" "Resistor, small symbol" (at 180.34 100.33 0) (effects (font (size 1.27 1.27)) (hide yes)))
  (property "MNR" "71-CRCW0603-0-E3" (at 180.34 100.33 0) (effects (font (size 1.27 1.27)) (hide yes)))
  (property "LCSC" "C95177" (at 180.34 100.33 0) (effects (font (size 1.27 1.27)) (hide yes)))
  (pin "1")
  (pin "2"))
 (symbol
  (lib_id "power:+3V3")
  (at 82.55 105.41 0)
  (unit 1)
  (exclude_from_sim no)
  (in_bom yes)
  (on_board yes)
  (dnp no)
  (fields_autoplaced yes)
  (property "Reference" "#PWR072" (at 82.55 109.22 0) (effects (font (size 1.27 1.27)) (hide yes)))
  (property "Value" "+3V3" (at 82.55 100.33 0) (effects (font (size 1.27 1.27))))
  (property "Footprint" "" (at 82.55 105.41 0) (effects (font (size 1.27 1.27)) (hide yes)))
  (property "Datasheet" "" (at 82.55 105.41 0) (effects (font (size 1.27 1.27)) (hide yes)))
  (property "Description" "Power symbol creates a global label with name \"+3V3\"" (at 82.55 105.41 0) (effects (font (size 1.27 1.27)) (hide yes)))
  (pin "1"))
 (symbol
  (lib_id "power:GND")
  (at 157.48 72.39 0)
  (unit 1)
  (exclude_from_sim no)
  (in_bom yes)
  (on_board yes)
  (dnp no)
  (fields_autoplaced yes)
  (property "Reference" "#PWR067" (at 157.48 78.74 0) (effects (font (size 1.27 1.27)) (hide yes)))
  (property "Value" "GND" (at 157.48 77.47 0) (effects (font (size 1.27 1.27))))
  (property "Footprint" "" (at 157.48 72.39 0) (effects (font (size 1.27 1.27)) (hide yes)))
  (property "Datasheet" "" (at 157.48 72.39 0) (effects (font (size 1.27 1.27)) (hide yes)))
  (property "Description" "Power symbol creates a global label with name \"GND\" , ground" (at 157.48 72.39 0) (effects (font (size 1.27 1.27)) (hide yes)))
  (pin "1"))
 (symbol
  (lib_id "Device:C_Small")
  (at 146.05 67.31 0)
  (unit 1)
  (exclude_from_sim no)
  (in_bom yes)
  (on_board yes)
  (dnp no)
  (fields_autoplaced yes)
  (property "Reference" "C19" (at 148.59 66.6813 0) (effects (font (size 1.27 1.27)) (justify left)))
  (property "Value" "100n" (at 148.59 69.2213 0) (effects (font (size 1.27 1.27)) (justify left)))
  (property "Footprint" "Capacitor_SMD:C_0603_1608Metric" (at 146.05 67.31 0) (effects (font (size 1.27 1.27)) (hide yes)))
  (property "Datasheet" "https://www.mouser.de/datasheet/2/281/1/GCM188R91E104KA37_04A-3144793.pdf" (at 146.05 67.31 0) (effects (font (size 1.27 1.27)) (hide yes)))
  (property "Description" "" (at 146.05 67.31 0) (effects (font (size 1.27 1.27)) (hide yes)))
  (property "MNR" "81-GCM188R91E104KA7D" (at 146.05 67.31 0) (effects (font (size 1.27 1.27)) (hide yes)))
  (property "LCSC" "C14663" (at 146.05 67.31 0) (effects (font (size 1.27 1.27)) (hide yes)))
  (pin "1")
  (pin "2"))
 (symbol
  (lib_id "Device:C_Small")
  (at 106.68 137.16 0)
  (unit 1)
  (exclude_from_sim no)
  (in_bom yes)
  (on_board yes)
  (dnp no)
  (fields_autoplaced yes)
  (property "Reference" "C23" (at 109.22 136.5313 0) (effects (font (size 1.27 1.27)) (justify left)))
  (property "Value" "100n" (at 109.22 139.0713 0) (effects (font (size 1.27 1.27)) (justify left)))
  (property "Footprint" "Capacitor_SMD:C_0603_1608Metric" (at 106.68 137.16 0) (effects (font (size 1.27 1.27)) (hide yes)))
  (property "Datasheet" "https://www.mouser.de/datasheet/2/281/1/GCM188R91E104KA37_04A-3144793.pdf" (at 106.68 137.16 0) (effects (font (size 1.27 1.27)) (hide yes)))
  (property "Description" "" (at 106.68 137.16 0) (effects (font (size 1.27 1.27)) (hide yes)))
  (property "MNR" "81-GCM188R91E104KA7D" (at 106.68 137.16 0) (effects (font (size 1.27 1.27)) (hide yes)))
  (property "LCSC" "C14663" (at 106.68 137.16 0) (effects (font (size 1.27 1.27)) (hide yes)))
  (pin "1")
  (pin "2"))
 (symbol
  (lib_id "power:+3V3")
  (at 157.48 59.69 0)
  (unit 1)
  (exclude_from_sim no)
  (in_bom yes)
  (on_board yes)
  (dnp no)
  (fields_autoplaced yes)
  (property "Reference" "#PWR065" (at 157.48 63.5 0) (effects (font (size 1.27 1.27)) (hide yes)))
  (property "Value" "+3V3" (at 157.48 54.61 0) (effects (font (size 1.27 1.27))))
  (property "Footprint" "" (at 157.48 59.69 0) (effects (font (size 1.27 1.27)) (hide yes)))
  (property "Datasheet" "" (at 157.48 59.69 0) (effects (font (size 1.27 1.27)) (hide yes)))
  (property "Description" "Power symbol creates a global label with name \"+3V3\"" (at 157.48 59.69 0) (effects (font (size 1.27 1.27)) (hide yes)))
  (pin "1"))
 (symbol
  (lib_id "power:GND")
  (at 101.6 123.19 0)
  (unit 1)
  (exclude_from_sim no)
  (in_bom yes)
  (on_board yes)
  (dnp no)
  (fields_autoplaced yes)
  (property "Reference" "#PWR075" (at 101.6 129.54 0) (effects (font (size 1.27 1.27)) (hide yes)))
  (property "Value" "GND" (at 101.6 128.27 0) (effects (font (size 1.27 1.27))))
  (property "Footprint" "" (at 101.6 123.19 0) (effects (font (size 1.27 1.27)) (hide yes)))
  (property "Datasheet" "" (at 101.6 123.19 0) (effects (font (size 1.27 1.27)) (hide yes)))
  (property "Description" "Power symbol creates a global label with name \"GND\" , ground" (at 101.6 123.19 0) (effects (font (size 1.27 1.27)) (hide yes)))
  (pin "1"))
 (symbol
  (lib_id "Device:C_Small")
  (at 245.11 77.47 0)
  (mirror y)
  (unit 1)
  (exclude_from_sim no)
  (in_bom yes)
  (on_board yes)
  (dnp no)
  (property "Reference" "C22" (at 247.65 76.2062 0) (effects (font (size 1.27 1.27)) (justify right)))
  (property "Value" "8p" (at 247.65 78.7462 0) (effects (font (size 1.27 1.27)) (justify right)))
  (property "Footprint" "Capacitor_SMD:C_0603_1608Metric" (at 245.11 77.47 0) (effects (font (size 1.27 1.27)) (hide yes)))
  (property "Datasheet" "https://www.mouser.de/datasheet/2/281/1/GCM1885C1H8R0CA16_01A-3142984.pdf" (at 245.11 77.47 0) (effects (font (size 1.27 1.27)) (hide yes)))
  (property "Description" "Unpolarized capacitor, small symbol" (at 245.11 77.47 0) (effects (font (size 1.27 1.27)) (hide yes)))
  (property "MNR" "81-GCM1885C1H8R0CA6D" (at 245.11 77.47 0) (effects (font (size 1.27 1.27)) (hide yes)))
  (property "LCSC" "" (at 245.11 77.47 0) (effects (font (size 1.27 1.27)) (hide yes)))
  (pin "2")
  (pin "1"))
 (symbol
  (lib_id "Device:R_Small")
  (at 99.06 81.28 0)
  (mirror y)
  (unit 1)
  (exclude_from_sim no)
  (in_bom yes)
  (on_board yes)
  (dnp no)
  (property "Reference" "R12" (at 98.298 80.01 0) (effects (font (size 1.27 1.27)) (justify left)))
  (property "Value" "10k" (at 98.298 82.55 0) (effects (font (size 1.27 1.27)) (justify left)))
  (property "Footprint" "Resistor_SMD:R_0603_1608Metric" (at 99.06 81.28 0) (effects (font (size 1.27 1.27)) (hide yes)))
  (property "Datasheet" "https://www.vishay.com/doc?20035" (at 99.06 81.28 0) (effects (font (size 1.27 1.27)) (hide yes)))
  (property "Description" "Resistor, small symbol" (at 99.06 81.28 0) (effects (font (size 1.27 1.27)) (hide yes)))
  (property "MNR" "71-CRCW0603-10K-E3 " (at 99.06 81.28 0) (effects (font (size 1.27 1.27)) (hide yes)))
  (property "LCSC" "C98220" (at 99.06 81.28 0) (effects (font (size 1.27 1.27)) (hide yes)))
  (pin "1")
  (pin "2"))
 (symbol
  (lib_id "Device:R_Small")
  (at 170.18 105.41 0)
  (unit 1)
  (exclude_from_sim no)
  (in_bom yes)
  (on_board yes)
  (dnp yes)
  (property "Reference" "R17" (at 172.212 104.14 0) (effects (font (size 1.27 1.27)) (justify left)))
  (property "Value" "10k" (at 172.212 106.68 0) (effects (font (size 1.27 1.27)) (justify left)))
  (property "Footprint" "Resistor_SMD:R_0603_1608Metric" (at 170.18 105.41 0) (effects (font (size 1.27 1.27)) (hide yes)))
  (property "Datasheet" "https://www.vishay.com/doc?20035" (at 170.18 105.41 0) (effects (font (size 1.27 1.27)) (hide yes)))
  (property "Description" "Resistor, small symbol" (at 170.18 105.41 0) (effects (font (size 1.27 1.27)) (hide yes)))
  (property "MNR" "71-CRCW0603-10K-E3 " (at 170.18 105.41 0) (effects (font (size 1.27 1.27)) (hide yes)))
  (property "LCSC" "C98220" (at 170.18 105.41 0) (effects (font (size 1.27 1.27)) (hide yes)))
  (pin "1")
  (pin "2"))
 (symbol
  (lib_id "Device:R_Small")
  (at 82.55 110.49 0)
  (unit 1)
  (exclude_from_sim no)
  (in_bom yes)
  (on_board yes)
  (dnp yes)
  (property "Reference" "R13" (at 84.582 109.22 0) (effects (font (size 1.27 1.27)) (justify left)))
  (property "Value" "10k" (at 84.582 111.76 0) (effects (font (size 1.27 1.27)) (justify left)))
  (property "Footprint" "Resistor_SMD:R_0603_1608Metric" (at 82.55 110.49 0) (effects (font (size 1.27 1.27)) (hide yes)))
  (property "Datasheet" "https://www.vishay.com/doc?20035" (at 82.55 110.49 0) (effects (font (size 1.27 1.27)) (hide yes)))
  (property "Description" "Resistor, small symbol" (at 82.55 110.49 0) (effects (font (size 1.27 1.27)) (hide yes)))
  (property "MNR" "71-CRCW0603-10K-E3 " (at 82.55 110.49 0) (effects (font (size 1.27 1.27)) (hide yes)))
  (property "LCSC" "C98220" (at 82.55 110.49 0) (effects (font (size 1.27 1.27)) (hide yes)))
  (pin "1")
  (pin "2"))
 (symbol
  (lib_id "power:GND")
  (at 146.05 72.39 0)
  (unit 1)
  (exclude_from_sim no)
  (in_bom yes)
  (on_board yes)
  (dnp no)
  (fields_autoplaced yes)
  (property "Reference" "#PWR066" (at 146.05 78.74 0) (effects (font (size 1.27 1.27)) (hide yes)))
  (property "Value" "GND" (at 146.05 77.47 0) (effects (font (size 1.27 1.27))))
  (property "Footprint" "" (at 146.05 72.39 0) (effects (font (size 1.27 1.27)) (hide yes)))
  (property "Datasheet" "" (at 146.05 72.39 0) (effects (font (size 1.27 1.27)) (hide yes)))
  (property "Description" "Power symbol creates a global label with name \"GND\" , ground" (at 146.05 72.39 0) (effects (font (size 1.27 1.27)) (hide yes)))
  (pin "1"))
 (symbol
  (lib_id "Device:C_Small")
  (at 157.48 67.31 0)
  (unit 1)
  (exclude_from_sim no)
  (in_bom yes)
  (on_board yes)
  (dnp no)
  (fields_autoplaced yes)
  (property "Reference" "C20" (at 160.02 66.6813 0) (effects (font (size 1.27 1.27)) (justify left)))
  (property "Value" "100n" (at 160.02 69.2213 0) (effects (font (size 1.27 1.27)) (justify left)))
  (property "Footprint" "Capacitor_SMD:C_0603_1608Metric" (at 157.48 67.31 0) (effects (font (size 1.27 1.27)) (hide yes)))
  (property "Datasheet" "https://www.mouser.de/datasheet/2/281/1/GCM188R91E104KA37_04A-3144793.pdf" (at 157.48 67.31 0) (effects (font (size 1.27 1.27)) (hide yes)))
  (property "Description" "" (at 157.48 67.31 0) (effects (font (size 1.27 1.27)) (hide yes)))
  (property "MNR" "81-GCM188R91E104KA7D" (at 157.48 67.31 0) (effects (font (size 1.27 1.27)) (hide yes)))
  (property "LCSC" "C14663" (at 157.48 67.31 0) (effects (font (size 1.27 1.27)) (hide yes)))
  (pin "1")
  (pin "2"))
 (symbol
  (lib_id "power:GND")
  (at 231.14 82.55 0)
  (unit 1)
  (exclude_from_sim no)
  (in_bom yes)
  (on_board yes)
  (dnp no)
  (property "Reference" "#PWR069" (at 231.14 88.9 0) (effects (font (size 1.27 1.27)) (hide yes)))
  (property "Value" "GND" (at 231.14 86.36 0) (effects (font (size 1.27 1.27))))
  (property "Footprint" "" (at 231.14 82.55 0) (effects (font (size 1.27 1.27)) (hide yes)))
  (property "Datasheet" "" (at 231.14 82.55 0) (effects (font (size 1.27 1.27)) (hide yes)))
  (property "Description" "" (at 231.14 82.55 0) (effects (font (size 1.27 1.27)) (hide yes)))
  (pin "1"))
 (symbol
  (lib_id "Device:R_Small")
  (at 82.55 120.65 0)
  (unit 1)
  (exclude_from_sim no)
  (in_bom yes)
  (on_board yes)
  (dnp no)
  (property "Reference" "R19" (at 84.582 119.38 0) (effects (font (size 1.27 1.27)) (justify left)))
  (property "Value" "10k" (at 84.582 121.92 0) (effects (font (size 1.27 1.27)) (justify left)))
  (property "Footprint" "Resistor_SMD:R_0603_1608Metric" (at 82.55 120.65 0) (effects (font (size 1.27 1.27)) (hide yes)))
  (property "Datasheet" "https://www.vishay.com/doc?20035" (at 82.55 120.65 0) (effects (font (size 1.27 1.27)) (hide yes)))
  (property "Description" "Resistor, small symbol" (at 82.55 120.65 0) (effects (font (size 1.27 1.27)) (hide yes)))
  (property "MNR" "71-CRCW0603-10K-E3 " (at 82.55 120.65 0) (effects (font (size 1.27 1.27)) (hide yes)))
  (property "LCSC" "C98220" (at 82.55 120.65 0) (effects (font (size 1.27 1.27)) (hide yes)))
  (pin "1")
  (pin "2"))
 (symbol
  (lib_id "power:+3V3")
  (at 99.06 74.93 0)
  (unit 1)
  (exclude_from_sim no)
  (in_bom yes)
  (on_board yes)
  (dnp no)
  (property "Reference" "#PWR068" (at 99.06 78.74 0) (effects (font (size 1.27 1.27)) (hide yes)))
  (property "Value" "+3V3" (at 99.06 70.866 0) (effects (font (size 1.27 1.27))))
  (property "Footprint" "" (at 99.06 74.93 0) (effects (font (size 1.27 1.27)) (hide yes)))
  (property "Datasheet" "" (at 99.06 74.93 0) (effects (font (size 1.27 1.27)) (hide yes)))
  (property "Description" "Power symbol creates a global label with name \"+3V3\"" (at 99.06 74.93 0) (effects (font (size 1.27 1.27)) (hide yes)))
  (pin "1")))
